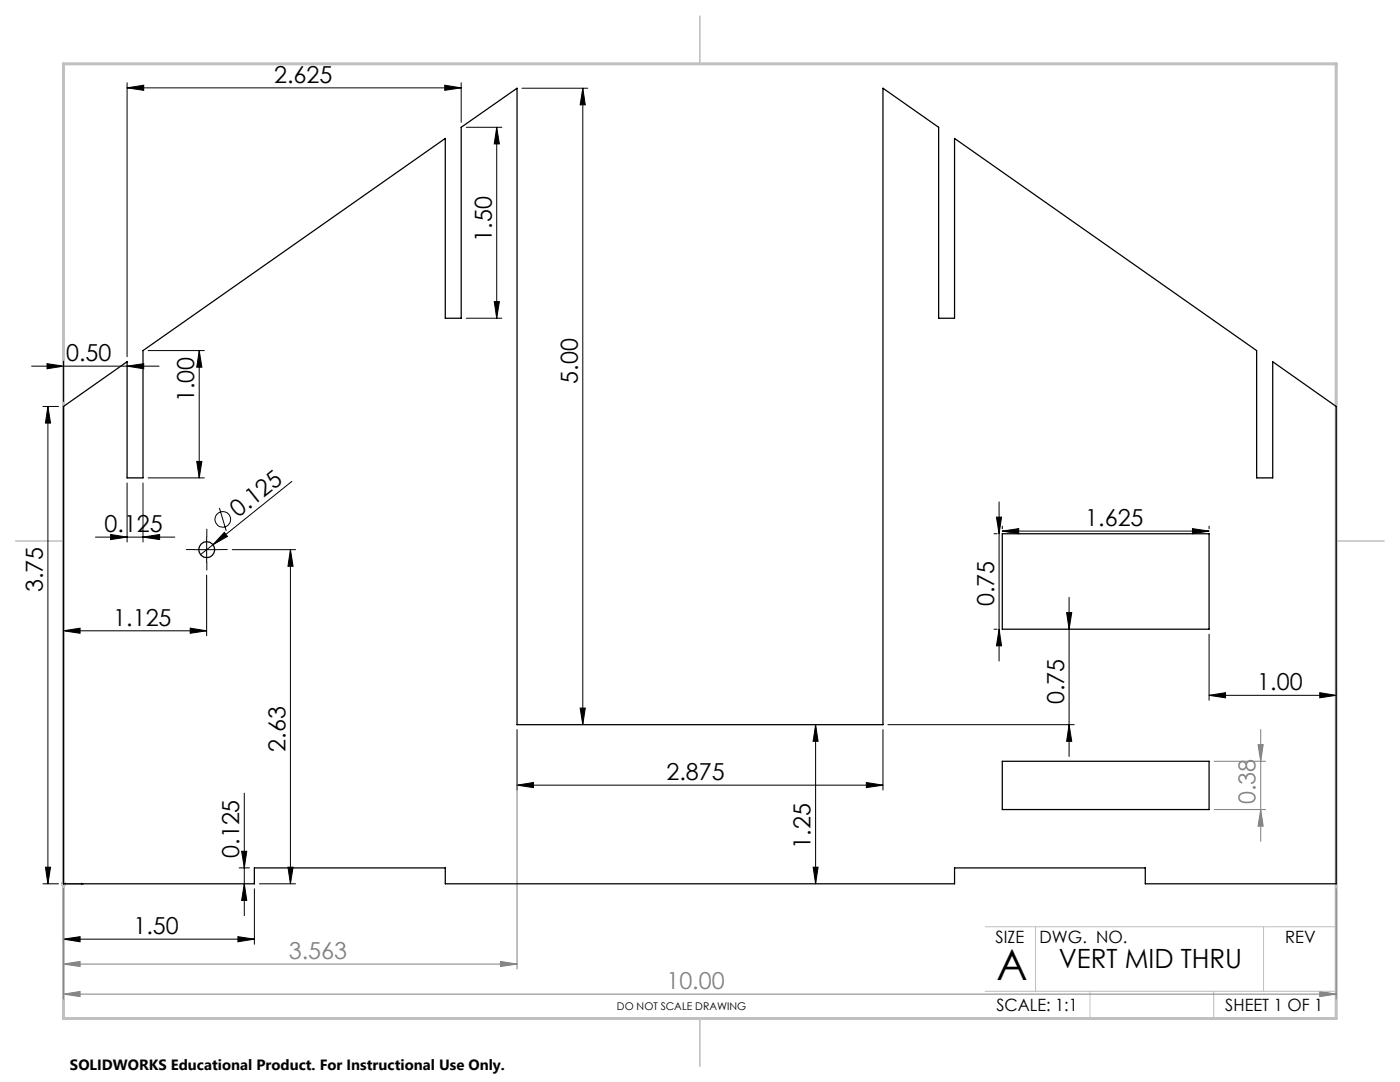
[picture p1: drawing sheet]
<svg xmlns="http://www.w3.org/2000/svg" width="279mm" height="216mm" viewBox="0 0 279 216" stroke-linecap="round" stroke-linejoin="round" font-family="sans-serif">
<g fill="none" stroke="#000" stroke-width=".2">
<path d="M25.4 17.5l3.3-.5v1zM25.4 16.5v54.7M25.4 17.5h66.6M88.8 17l3.2 .5-3.2 .5zM92 16.5v7.9M104.2 17.6h13.1M116.3 17.6l.5 3.3h-1zM116.3 17.6v127M93.1 25.4h7.1M99.1 25.4v38.1M99.1 25.4l.6 3.3h-1.1zM6.3 73.1h25.4"/>
<path d="M9.4 72.6l3.3 .5-3.3 .5zM12.7 72.1v8M25.4 73.1l3.3-.5v1zM29.6 70h11.2M39.8 70v25.4M39.8 70l.5 3.3h-1zM93.1 63.5h7.1M98.6 60.2h1.1l-.6 3.3zM8.6 81.1h3.1M9.6 81.1v95.3M9.6 81.1l.5 3.3h-1zM25.4 96.4v11.8"/>
<path d="M28.5 96.4v11.8M29.6 95.4h11.2M39.3 92.1h1l-.5 3.3zM58.2 96.1l-15.7 12.6M19.1 107.2h15.8M22.1 106.6l3.3 .6-3.3 .5zM28.5 107.2l3.4-.6v1.1zM38.8 109.7h4.9M41.2 107.2v5M41.2 114.8v12.1M42.5 108.7l-2.5 2M43.8 101.4l1.4 4.5"/>
<path d="M44.8 106.2l.6 .8-2.9 1.7zM46.4 109.7h12.6M58 109.7v66.7M58 109.7l.5 3.3h-1zM198.4 106.5h.6M198.9 103.2h1l-.5 3.3zM199.4 100.2v31.7M200 106l3.3-.5v1zM200 105v.5M200 106h41.3M213.4 119.2v31.8M238 105.5l3.3 .5-3.3 .5z"/>
<path d="M241.3 105v.5M12.7 125.9l3.3-.6v1.1zM12.7 125.9h28.5M38 125.3l3.2 .6-3.2 .5zM198.4 125.6h.6M199.4 125.6l.5 3.3h-1zM212.9 122.2h1l-.5 3.4zM241.3 138.7l3.3-.5v1zM241.3 126.5v13.2M241.3 138.7h25.4M263.4 138.2l3.3 .5-3.3 .5zM48.8 158.3v24.4"/>
<path d="M103.2 156.7l3.3-.6v1.1zM103.2 145.6v12.1M103.2 156.7h73M115.8 141.3h1l-.5 3.3zM162.8 144.6v31.8M162.8 144.6l.5 3.3h-1zM172.9 156.1l3.3 .6-3.3 .5zM176.2 145.6v12.1M177.2 144.6h37.2M213.4 144.6l.5 3.3h-1zM8.6 176.4h3.1M9.1 173h1l-.5 3.4z"/>
<path d="M12.7 177.3v11.1M47.7 173.2h2.1M48.2 169.9h1l-.4 3.3zM48.8 176.4l.4 3.3h-1zM50.8 177.3v11.1M51.8 176.4h7.2M57.5 173h1l-.5 3.4zM162.3 173h1l-.5 3.4zM12.7 187.4l3.3-.5v1zM12.7 187.4h38.1M47.5 186.9l3.3 .5-3.3 .5z"/>
<circle cx="44.5" cy="103.6" r="1.56"/>
</g>
<path d="M12.7 168.4l.1 .4h-.2zM12.7 168.4v8h4M16.3 176.2l.4 .2-.4 .1z" fill="none" stroke="#00f" stroke-width=".2"/>
<g fill="none" stroke="#808080" stroke-width=".2">
<path d="M103.2 145.6v47.8M242.3 151.9h10.3M251.1 148.6h1l-.5 3.3zM251.6 145.6v22.3M12.2 176.4h1M12.3 176l.8 .7M12.7 175.9v.9M12.7 177.3v22.1M13.1 176l-.8 .7M242.3 161.5h10.3M251.6 161.5l.5 3.4h-1zM266.7 177.3v22.1"/>
<path d="M12.7 192.4l3.3-.6v1.1zM12.7 198.4l3.3-.6v1.1zM12.7 192.4h90.5M12.7 198.4h254M99.9 191.8l3.3 .6-3.3 .5zM263.4 197.8l3.3 .6-3.3 .5z"/>
</g>
<path d="M38.8 109.7h-1.6M41.3 107.2v-1.6M41.3 112.2v1.5M43.8 109.7h1.6" fill="none" stroke="#000" stroke-width=".2" stroke-dasharray="15.2 1.3 1.3 1.3"/>
<path d="M266.7 153.3v49.9h-240M196.6 184.9h70.1M196.6 197.8h70.1M206.7 184.9v12.9M217.5 197.8v5.4M242.2 197.8v5.4M252.2 184.9v12.9" fill="none" stroke="#c0c0c0" stroke-width=".2"/>
<path d="M139.7 3.2v9.5M3.1 107.9h9.6M266.7 107.9h9.5M139.7 203.2v9.6" fill="none" stroke="#c0c0c0" stroke-width=".3"/>
<path d="M12.7 12.7h254v190.5h-254z" fill="none" stroke="#c0c0c0" stroke-width=".6"/>
<path d="M16.3 176.2l.4 .2-.4 .1zM12.7 168.4l.1 .4h-.2z" fill="#00f"/>
<g fill="#000">
<path d="M44.8 106.2l.6 .8-2.9 1.7z"/>
<path d="M88.8 17l3.2 .5-3.2 .5zM25.4 17.5l3.3-.5v1z"/>
<path d="M9.4 72.6l3.3 .5-3.3 .5zM25.4 73.1l3.3-.5v1zM103.2 156.7l3.3-.6v1.1zM172.9 156.1l3.3 .6-3.3 .5zM241.3 138.7l3.3-.5v1zM263.4 138.2l3.3 .5-3.3 .5zM200 106l3.3-.5v1zM238 105.5l3.3 .5-3.3 .5z"/>
<path d="M98.6 60.2h1.1l-.6 3.3zM99.1 25.4l.6 3.3h-1.1z"/>
<path d="M28.5 107.2l3.4-.6v1.1zM22.1 106.6l3.3 .6-3.3 .5zM47.5 186.9l3.3 .5-3.3 .5zM12.7 187.4l3.3-.5v1zM38 125.3l3.2 .6-3.2 .5zM12.7 125.9l3.3-.6v1.1z"/>
<path d="M58 109.7l.5 3.3h-1zM57.5 173h1l-.5 3.4zM116.3 17.6l.5 3.3h-1zM115.8 141.3h1l-.5 3.3z"/>
<path d="M9.1 173h1l-.5 3.4zM9.6 81.1l.5 3.3h-1zM39.3 92.1h1l-.5 3.3zM39.8 70l.5 3.3h-1zM162.3 173h1l-.5 3.4zM162.8 144.6l.5 3.3h-1zM199.4 125.6l.5 3.3h-1zM198.9 103.2h1l-.5 3.3zM213.4 144.6l.5 3.3h-1zM212.9 122.2h1l-.5 3.4z"/>
<path d="M48.2 169.9h1l-.4 3.3zM48.8 176.4l.4 3.3h-1z"/>
</g>
<g fill="#808080">
<path d="M12.7 192.4l3.3-.6v1.1zM99.9 191.8l3.3 .6-3.3 .5zM12.7 198.4l3.3-.6v1.1zM263.4 197.8l3.3 .6-3.3 .5z"/>
<path d="M251.6 161.5l.5 3.4h-1zM251.1 148.6h1l-.5 3.3z"/>
</g>
<g fill="none" stroke="#000" stroke-width=".25">
<path d="M12.7 81.1l12.7-8.9v23.2h3.1v-25.4l60.4-42.4v35.9h3.1v-38.1l11.2-7.8v127h73v-127l11.1 7.8v38.1h3.2v-35.9l60.3 42.4v25.4h3.2v-23.2l12.7 8.9v95.3h-38.1v-3.2h-38.1v3.2h-101.6v-3.2h-38.1v3.2h-38.1zM200 106.5h41.3v19.1h-41.3zM200 151.9h41.3v9.6h-41.3z"/>
<circle cx="41.3" cy="109.7" r="1.6"/>
</g>
<text font-size="8.5" x="198.9" y="195.5">A</text>
<text font-size="5.3" x="211.3" y="193.2">VERT MID THRU</text>
<g font-size="4.7">
<text x="54.7" y="16.5">2.625</text>
<text x="98.2" y="48.2" transform="rotate(-90 98.2 48.2)">1.50</text>
<text x="13.2" y="72">0.50</text>
<text x="115.3" y="76.5" transform="rotate(-90 115.3 76.5)">5.00</text>
<text x="38.8" y="80.2" transform="rotate(-90 38.8 80.2)">1.00</text>
<text x="20.8" y="106.1">0.125</text>
<text x="47.6" y="103.4" transform="rotate(-39 47.6 103.4)">0.125</text>
<text x="216.6" y="105">1.625</text>
<text x="8.6" y="118.2" transform="rotate(-90 8.6 118.2)">3.75</text>
<text x="22.6" y="124.8">1.125</text>
<text x="198.4" y="121" transform="rotate(-90 198.4 121)">0.75</text>
<text x="250.9" y="137.7">1.00</text>
<text x="212.4" y="140.5" transform="rotate(-90 212.4 140.5)">0.75</text>
<text x="57" y="150" transform="rotate(-90 57 150)">2.63</text>
<text x="133" y="155.6">2.875</text>
<text x="47.8" y="171.2" transform="rotate(-90 47.8 171.2)">0.125</text>
<text x="161.8" y="169.3" transform="rotate(-90 161.8 169.3)">1.25</text>
<text x="26.6" y="186.4">1.50</text>
</g>
<g font-size="4.7" fill="#808080">
<text x="250.6" y="160.4" transform="rotate(-90 250.6 160.4)">0.38</text>
<text x="57.6" y="191.3">3.563</text>
<text x="133" y="197.3">10.00</text>
</g>
<g font-size="3.4">
<text x="198.7" y="188.1">SIZE</text>
<text x="207.5" y="188.1">DWG. NO.</text>
<text x="256.5" y="188.2">REV</text>
<text x="198.8" y="201.7">SCALE: 1:1</text>
<text x="244.5" y="201.7">SHEET 1 OF 1</text>
</g>
<text font-size="3" x="14" y="213.5">SOLIDWORKS Educational Product. For Instructional Use Only.</text>
<text font-size="2.1" x="123.1" y="201.6">DO NOT SCALE DRAWING</text>
</svg>
